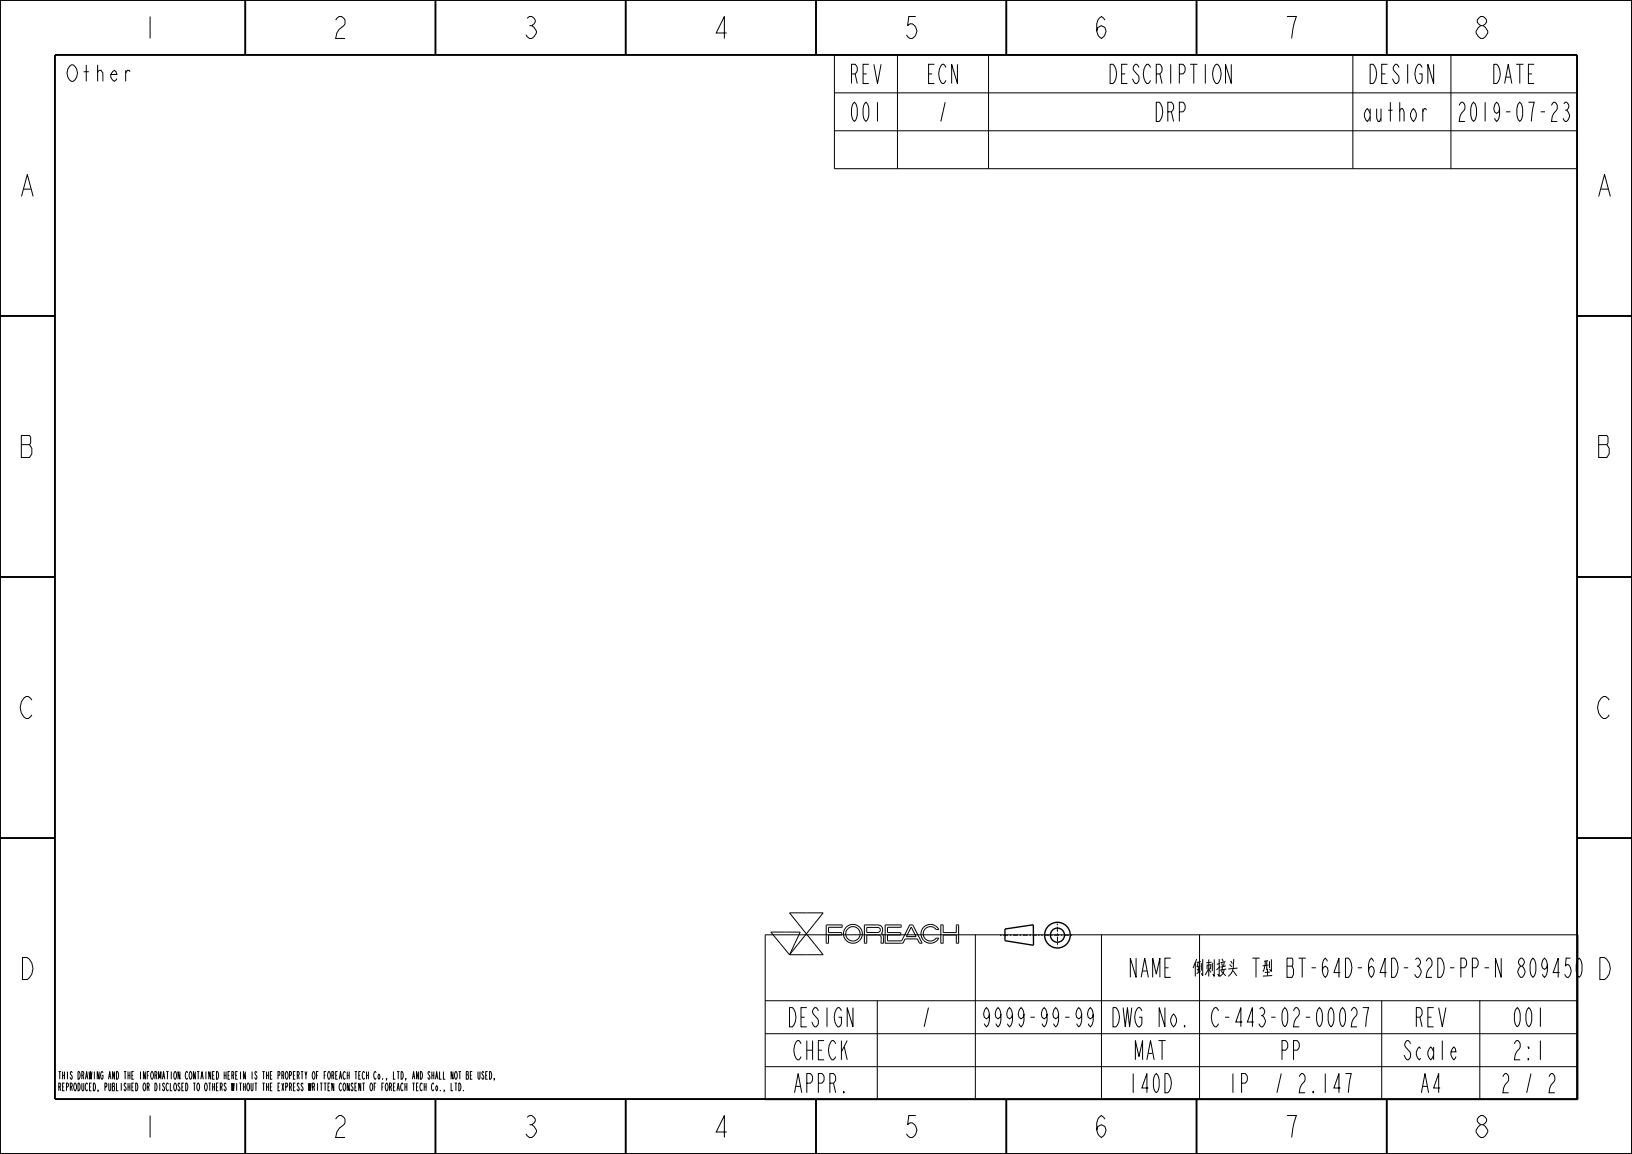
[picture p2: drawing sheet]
<svg xmlns="http://www.w3.org/2000/svg" width="297mm" height="210mm" viewBox="0 0 297 210" stroke-linecap="round" stroke-linejoin="round" font-family="sans-serif">
<g fill="none" stroke="#000" stroke-width=".18">
<path d="M22.9 12.8v2M23.7 13.1l-.2-.3h-.3l-.3 .5M151.9 10h135.1v20.7h-135.1zM151.9 16.9h135.1M163.3 10v20.7M179.9 10v20.7M246.2 10v20.7M264 10v20.7M151.9 23.8h135.1M139.3 170.1h147.9v30h-147.9zM140.3 169.6h5.3l-1.9 4.1zM143.7 166.1h6.1l-3.1 3.8z"/>
<path d="M146.7 169.9l-3 3.8M146.7 169.9l3.1 3.8h-6.1M150.4 168.3h2.9l-.1 .4h-2.4v1h2.3l.1 .4h-2.4l-.1 1.5h-.3zM157.3 168.3h2.4l.7 .3 .2 .4v.5l-.2 .3 .3 .5 .1 1.3h-.5v-1.3l-.6-.2h-2v1.5h-.4zM157.7 168.8h2.2l.2 .2 .1 .4-.4 .3h-2.1zM161.1 168.3h2.9v.4h-2.5v1l2.4 .1v.3h-2.4v1.1h2.6l1.5-2.9h.5l1.7 3.3h-.5l-.4-.7h-2.2l-.4 .7h-3.2zM165.8 168.7l.9 1.7h-1.8zM166.1 168.3h.1M170.4 169.1l-.7-.4h-.8l-.6 .4-.3 .8 .3 .8 .6 .5h.8l.7-.5M170.4 170.7h.1M170.4 169.2h.1M170.4 170.7h.4"/>
<path d="M170.4 169.2h.4M170.8 170.7h.1M170.8 169.1l-.3-.4-.5-.3-.5-.2-.6 .1-.9 .6-.3 .5-.1 .5 .3 1.1 .5 .3 .5 .3h.6l.5-.1 .5-.3 .3-.5M170.8 169.1h.1M171.2 168.3h.4v1.4h2.4v-1.4h.4v3.3h-.4v-1.5h-2.4v1.5h-.4zM177.5 170.1v30M200.5 170.1v30M218.3 170.1v30M139.3 182.1h147.9M139.3 188.1h147.9M139.3 194.1h147.9M159.7 182.1v18"/>
<path d="M251.5 182.1v18M269.3 182.1v18"/>
<circle cx="155.2" cy="169.9" r="1.31"/>
<circle cx="155.2" cy="169.9" r="1.71"/>
</g>
<g fill="none" stroke="#000" stroke-width=".35">
<path d="M0 0h297v210h-297zM10 10h277v190h-277zM44.6 0v10M79.3 0v10M113.9 0v10M148.5 0v10M183.1 0v10M217.7 0v10M252.4 0v10M-.1 57.5h10M286.9 57.5h10M-.1 105h10"/>
<path d="M286.9 105h10M-.1 152.5h10M286.9 152.5h10M44.6 200v10M79.3 200v10M113.9 200v10M148.5 200v10M183.1 200v10M217.7 200v10M252.4 200v10"/>
</g>
<g fill="none" stroke="#000" stroke-width=".25">
<path d="M182.9 169.1l5.1-.8 .1 3.7-5.2-.8z"/>
<circle cx="192.4" cy="170.2" r="2.34"/>
<circle cx="192.4" cy="170.2" r="1.29"/>
</g>
<path d="M182 170.2h6.7M192.4 168.1l.1 4.2M195.1 170.2h-6.2" fill="none" stroke="#000" stroke-width=".18" stroke-dasharray=".3 .3 .9 .3" stroke-linecap="butt"/>
<g font-size="5.2">
<text x="26" y="7">1</text>
<text x="60.6" y="7">2</text>
<text x="95.3" y="7">3</text>
<text x="129.9" y="7">4</text>
<text x="164.5" y="7">5</text>
<text x="199.1" y="7">6</text>
<text x="233.8" y="7">7</text>
<text x="268.4" y="7">8</text>
<text x="3.7" y="35.8">A</text>
<text x="290.7" y="35.8">A</text>
<text x="3.6" y="83.3">B</text>
<text x="290.7" y="83.3">B</text>
<text x="3.6" y="130.8">C</text>
<text x="290.7" y="130.8">C</text>
<text x="3.6" y="178.3">D</text>
<text x="290.7" y="178.3">D</text>
<text x="26" y="207">1</text>
<text x="60.6" y="207">2</text>
<text x="95.3" y="207">3</text>
<text x="129.9" y="207">4</text>
<text x="164.5" y="207">5</text>
<text x="199.1" y="207">6</text>
<text x="233.8" y="207">7</text>
<text x="268.4" y="207">8</text>
</g>
<g font-size="4.6">
<text x="154.2" y="15.2">REV</text>
<text x="168.2" y="15.2">ECN</text>
<text x="200.5" y="15.2">DESCRIPTION</text>
<text x="248.3" y="15.2">DESIGN</text>
<text x="271" y="15.2">DATE</text>
<text x="154.2" y="22.1">001</text>
<text x="170.5" y="22.1">/</text>
<text x="209.6" y="22.1">DRP</text>
<text x="247.2" y="22.1">author</text>
<text x="264.2" y="22.1">2019-07-23</text>
<text x="204.8" y="177.9">NAME</text>
<text x="208.4" y="177.9">倒刺接头 T型 BT-64D-64D-32D-PP-N 809450</text>
<text x="142.6" y="186.9">DESIGN</text>
<text x="167.4" y="186.9">/</text>
<text x="177.6" y="186.9">9999-99-99</text>
<text x="201.4" y="186.9">DWG No.</text>
<text x="219" y="186.9">C-443-02-00027</text>
<text x="257" y="186.9">REV</text>
<text x="274.8" y="186.9">001</text>
<text x="143.8" y="192.9">CHECK</text>
<text x="206" y="192.9">MAT</text>
<text x="232.6" y="192.9">PP</text>
<text x="254.7" y="192.9">Scale</text>
<text x="274.8" y="192.9">2:1</text>
<text x="143.8" y="198.9">APPR.</text>
<text x="204.8" y="198.9">140D</text>
<text x="223.2" y="198.9">IP</text>
<text x="231.7" y="198.9">/ 2.147</text>
<text x="258.1" y="198.9">A4</text>
<text x="272.9" y="198.9">2 / 2</text>
</g>
<text font-size="3.9" x="11.9" y="14.8">Other</text>
<g font-size="1.8">
<text x="10.5" y="196.4">THIS DRAWING AND THE INFORMATION CONTAINED HEREIN IS THE PROPERTY OF FOREACH</text>
<text x="64.4" y="196.4">T CH Co., LTD, AND SHALL NOT BE USED,</text>
<text x="10.5" y="198.5">REPRODUCED, PUBLISHED OR DISCLOSED TO OTHERS WITHOUT THE EXPRESS WRITTEN</text>
<text x="61.6" y="198.5">CONSENT OF FOREACH TECH Co., LTD.</text>
</g>
</svg>
